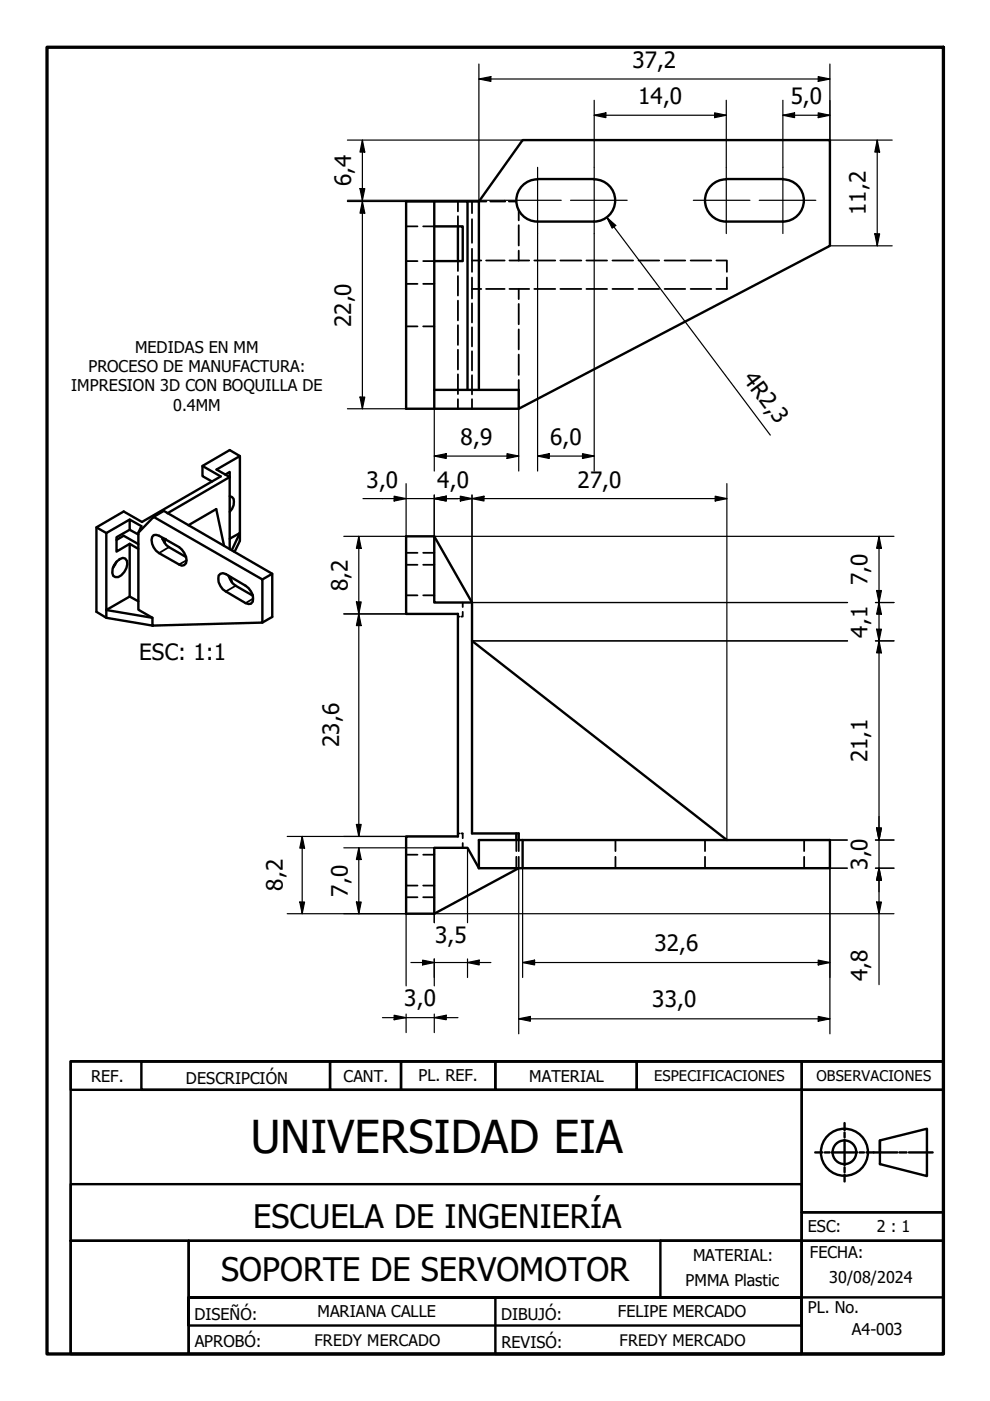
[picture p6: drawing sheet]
<svg xmlns="http://www.w3.org/2000/svg" width="210mm" height="297mm" viewBox="0 0 210 297" stroke-linecap="round" stroke-linejoin="round" font-family="sans-serif">
<!-- layer: Hidden (ISO) -->
<g fill="none" stroke="#000" stroke-width=".38">
<path d="M86.1 48h2.4M86.1 55.4h2.4M89.7 48h2.4M89.7 55.4h2.4M97.1 42.7v2.1M97.1 45.8v2.2M97.1 55.4v2.1M97.1 58.5v4.2M100.1 55.2h1.9M100.1 42.7v2.5M100.1 46.5v5M100.1 52.8v4.8"/>
<path d="M100.1 58.9v4.4M101.5 42.7h1.6M103.1 55.2h3.9M103.9 42.7h3.2M107.9 42.7h1.6M108 55.2h4.2M110 44.6v2.1M110 47.7v4.4M110 53.1v2.1M113.3 55.2h4.4M118.8 55.2h4.5M124.3 55.2h4.4"/>
<path d="M129.9 55.2h4.3M135.4 55.2h4.4M140.9 55.2h4.4M146.4 55.2h4.4M151.9 55.2h2.2v2.4M154.1 58.9v2.4h-2.2M86.1 69.2h2.4M86.1 60.2h2.4M89.7 69.2h2.4M89.7 60.2h2.4M97.1 63.7v4.2M97.1 68.9v4.2"/>
<path d="M97.1 74.2v4.1M97.1 79.4v4.2M100.1 61.3h1.9M100.1 64.3v4.1M100.1 69.4v4.1M100.1 74.5v4M100.1 79.6v4M103.1 61.3h3.9M108 61.3h4.2M110 61.3v2.1M110 64.4v4.4M110 69.8v4.3"/>
<path d="M110 75.2v4.3M113.3 61.3h4.4M118.8 61.3h4.5M124.3 61.3h4.4M129.9 61.3h4.3M135.4 61.3h4.4M140.9 61.3h4.4M146.4 61.3h4.4M97.1 84.6v2.1M100.1 84.6v2.1M110 80.6v2.1M86.1 119.7h2.4"/>
<path d="M86.1 117.2h2.4M89.7 119.7h2.4M89.7 117.2h2.4M86.1 126.2h2.4M89.7 126.2h2.4M97.1 130.7h.3M98.1 129.7v1h-.3M98.1 127.7v1M97.1 176.7h.3M97.8 176.7h.3v1M98.1 178.7v1.1M109.5 178.1v2.4"/>
<path d="M110 178.1v2.4M130.5 178.1v2.4M149.5 178.1v2.4M170.5 178.1v2.4M86.1 187.8h2.4M86.1 190.2h2.4M86.1 181.2h2.4M89.7 187.8h2.4M89.7 190.2h2.4M89.7 181.2h2.4M109.5 181.7v2.4M110 181.7v2.4"/>
<path d="M130.5 181.7v2.4M149.5 181.7v2.4M170.5 181.7v2.4"/>
</g>
<!-- layer: Visible (ISO) -->
<g fill="none" stroke="#000" stroke-width=".51">
<path d="M114 38a4.5 4.5 0 0 0-4.5 4.5 4.5 4.5 0 0 0 4.5 4.5h12M114 38h12M126 38a4.5 4.5 0 0 1 4.4 4.5 4.5 4.5 0 0 1-4.4 4.5M154 38a4.5 4.5 0 0 0-4.5 4.5 4.5 4.5 0 0 0 4.5 4.5h12M154 38h12M166 38a4.5 4.5 0 0 1 4.4 4.5 4.5 4.5 0 0 1-4.4 4.5M92.1 42.7h7v40M92.1 48h6v7.4h-6M92.1 42.7h-6v44h23.9M92.1 42.7v40M97.1 48v7.4M99.1 42.7h2.4"/>
<path d="M42.9 98.8l3.9 2.2-16.7 9.7-3.9-2.3-5.8 3.4v17.9l2.1 1.3 9.8 1.6M50.9 96.7l-2.2-1.3-5.8 3.4v2.2l2.1 1.1M101.5 82.7v-40l9.3-13h65.2v22.4l-66 34.6v-4h-17.9v4M20.4 111.8l2.1 1.2M22.5 113v16.3l5-2.8M24.7 119.1l-.8 1.3M24.7 114.5l1.5-.9 3.1 1.8M24.8 119l.6-.5 .6-.2 .5 .1a2.17 2.17 0 0 1-.1 2.9l-.7 .7-.6 .4h-.7l-.4-.3a2.79 2.79 0 0 1 .8-3.1zM27.5 112.3l-2.8 1.6v3.1l2.8-1.7M27.5 110.2l-5 2.8M29.3 113l.7-1.4-2.5-1.4v2.1l1.8 1M29.3 116.4l-1.8-1.1v11.2"/>
<path d="M32.6 109.6l23 13.3v9.1l-23.3 .6v-1.6l-3-1.7v-16.3zM32.6 113.5l.5-.1 .6 .2 4.3 2.4a3.5 3.5 0 0 1 1.4 3.4l-.3 .4-.6 .1-4.8-2.6a3.2 3.2 0 0 1-1.4-3.5zM32.6 109.6l2.1-1.3 23 13.4v9.1l-2.1 1.2M34.6 114.1l-.2 .1 .8 1.4 4.2 2.5M34.9 114.3v.8M39.9 111.4l5.9-3.5 1.7 7.8M47.8 100.6l.9-.5v1l-13.2 7.7M48.7 114.2l2.2-1.2v-16.3l-5 2.9 2.8 1.5v15.3M48.7 105.2l.5 .2a2.26 2.26 0 0 1-.5 3.1M49.1 116.6l1.8-3.6v1.7l-1.2 2.3M92.1 113.7v14h8M92.1 113.7h-6v16.5h11v47.1h-11v16.4h6"/>
<path d="M92.1 113.7l8 14M22.5 131v-1.7l9.8 1.7M27.5 126.5l1.8 1M46.7 121.7l.5-.2 .7 .2 4.2 2.5a3.4 3.4 0 0 1 1.5 3.4l-.4 .4-.5 .1-.6-.2-4.2-2.5a3.2 3.2 0 0 1-1.5-3.4zM48.5 122.1l.8 1.6 4.3 2.6M48.9 122.4l.2 1M57.7 121.7l-2.1 1.2M100.1 127.7v49h9.9v1.4M100.1 135.9l54 42.2M101.5 178.1h74.5v6h-74.5zM109.5 176.7v1.4M110.8 178.1v6"/>
<path d="M101.5 184.1l-2.4-4.3h-7v13.9M110 184.1l-17.9 9.6"/>
</g>
<circle cx="34.9" cy="114.3" r=".25" fill="#000"/>
<!-- layer: Visible Narrow (ISO) -->
<path d="M35.8 116l-2.1 1.3M39.6 118.8l-1.6 .9M50 124.2l-2.1 1.2M53.7 126.9l-1.6 1" fill="none" stroke="#000" stroke-width=".38"/>
<!-- layer: Border (ANSI) -->
<path d="M10 10h190v277.1h-190z" fill="none" stroke="#000" stroke-width=".7"/>
<!-- layer: Title (ANSI) -->
<g fill="none" stroke="#000" stroke-width=".51">
<path d="M15 225h185v6.1h-185zM15 225h185v62.1h-185zM30 225h40v6.1h-40zM70 225h15v6.1h-15zM85 225h20v6.1h-20zM105 225h30v6.1h-30zM135 225h35v6.1h-35zM170 231.1h30v25.9h-30zM170 225h30v62.1h-30zM179.1 238.1v1.5M15 251.1h155v12h-155zM170 257h30v6.1h-30z"/>
<path d="M172.8 244.3h1.6M174.9 244.3h1M176.3 244.3h5.4M179.1 240.1v1.1M179.1 241.7v5.4M179.1 247.5v1M179.1 249v1.5M182.2 244.3h1M183.7 244.3h6.5M186.6 241.8l9.9-2.5v10.1l-9.9-2.6zM186.6 241.8v2.5M190.7 244.3h1.5"/>
<path d="M192.7 244.3h5M15 263.1h25v24h-25zM40 263.1h130v12h-130zM40 275.1h130v5.9h-130v-5.9h130v12h-130zM105 275.1h65v12h-65zM140 263.1h30v12h-30zM170 263.1h30v12h-30z"/>
<circle cx="179" cy="244.3" r="5"/>
<circle cx="179" cy="244.3" r="2.51"/>
</g>
<!-- layer: Dimension (ISO) -->
<g fill="none" stroke="#000" stroke-width=".25">
<path d="M101.5 16.7l2.6-.5v1.1zM101.5 16.7h74.5M101.5 13.6v29.1M173.5 16.2l2.5 .5-2.5 .6zM176 13.6v16.1h13.2M73.7 29.7h37.1M76.3 40h1l-.5 2.5zM76.8 29.7l.5 2.5h-1zM76.8 29.7v12.8M126 24.4l2.5-.5v1zM126 21.3v14.2M126 24.4h28"/>
<path d="M151.5 23.9l2.5 .5-2.5 .5zM154 21.3v14.2M166 24.4l2.5-.5v1zM166 24.4h10M166 21.3v14.2M173.5 23.9l2.5 .5-2.5 .5zM186 29.7l.5 2.5h-1zM186 29.7v22.4M73.7 42.5h33.3M73.7 42.7h12.4M76.8 42.7l.5 2.5h-1zM76.8 42.7v44"/>
<path d="M114 49.5v50.4M126 49.5v50.4M128.7 46.1l1.9 1.7-.8 .6zM128.7 46.1l34.6 46.2M176 52.1h13.2M185.5 49.6h1l-.5 2.5zM73.7 86.7h12.4M76.3 84.2h1l-.5 2.5zM92.1 96.7l2.5-.5v1zM92.1 86.7v13.2M92.1 96.7h17.9M107.5 96.2l2.5 .5-2.5 .5z"/>
<path d="M110 86.7v13.2M114 96.7l2.5-.5v1zM114 96.7h12M123.5 96.2l2.5 .5-2.5 .5zM76.1 113.7l.5 2.6h-1zM76.1 113.7v63.6M77 105.7h77.1M83.6 105.2l2.5 .5-2.5 .5zM86.1 102.5v11.2h-13.2M92.1 105.7l2.5-.5v1zM92.1 113.7h97.4M92.1 105v22.7"/>
<path d="M97.6 105.2l2.5 .5-2.5 .5zM100.1 105.7l2.5-.5v1zM100.1 105v30.9h79.6M151.6 105.2l2.5 .5-2.5 .5zM154.1 102.5v75.6h25.5M186.4 113.7l.5 2.6h-1zM186.4 113.7v95.1M72.9 130.2h24.2M75.6 127.6h1l-.5 2.6zM76.1 130.2l.5 2.4h-1zM100.1 127.7h79.6M185.6 127.7h3.9"/>
<path d="M185.6 135.9h3.9M185.9 125.2h1l-.5 2.5zM185.9 133.4h1l-.5 2.5zM186.4 135.9l.5 2.5h-1zM186.4 127.7l.5 2.5h-1zM60.9 177.3h36.2M64.1 177.3l.5 2.5h-1zM64.1 177.3v16.4M72.9 179.8h19.2v15.8M75.6 174.8h1l-.5 2.5zM76.1 179.8l.5 2.4h-1zM76.1 179.8v13.9"/>
<path d="M99.1 179.8v15.8M185.6 178.1h3.9M185.9 175.6h1l-.5 2.5zM60.9 193.7h25.2v15.3M63.6 191.2h1l-.5 2.5zM75.6 191.2h1l-.5 2.5zM92.1 193.7h97.4M110.8 184.1v23.1M176 184.1v35.1M179.6 184.1h-69.6v35.1M185.6 184.1h3.9M185.9 191.2h1l-.5 2.5z"/>
<path d="M186.4 184.1l.5 2.5h-1zM81.1 215.8h16M83.6 215.3l2.5 .5-2.5 .4zM86.1 215v3.9M87.1 204.1h17M89.6 203.6l2.5 .5-2.5 .5zM92.1 215.8l2.5-.5v.9zM92.1 203.3v5.7M92.1 215v3.9M99.1 204.1l2.5-.5v1zM99.1 203.3v3.9M110 216l2.5-.5v1z"/>
<path d="M110 216h66M110.8 204.1l2.5-.5v1zM110.8 204.1h65.2M173.5 215.5l2.5 .5-2.5 .5zM173.5 203.6l2.5 .5-2.5 .5z"/>
</g>
<g fill="#000">
<path d="M101.5 16.7l2.6-.5v1.1zM173.5 16.2l2.5 .5-2.5 .6zM76.3 40h1l-.5 2.5zM76.8 29.7l.5 2.5h-1zM126 24.4l2.5-.5v1zM151.5 23.9l2.5 .5-2.5 .5zM166 24.4l2.5-.5v1zM173.5 23.9l2.5 .5-2.5 .5zM186 29.7l.5 2.5h-1zM76.8 42.7l.5 2.5h-1zM128.7 46.1l1.9 1.7-.8 .6zM185.5 49.6h1l-.5 2.5z"/>
<path d="M76.3 84.2h1l-.5 2.5zM92.1 96.7l2.5-.5v1zM107.5 96.2l2.5 .5-2.5 .5zM114 96.7l2.5-.5v1zM123.5 96.2l2.5 .5-2.5 .5zM76.1 113.7l.5 2.6h-1zM83.6 105.2l2.5 .5-2.5 .5zM92.1 105.7l2.5-.5v1zM97.6 105.2l2.5 .5-2.5 .5zM100.1 105.7l2.5-.5v1zM151.6 105.2l2.5 .5-2.5 .5zM186.4 113.7l.5 2.6h-1z"/>
<path d="M75.6 127.6h1l-.5 2.6zM76.1 130.2l.5 2.4h-1zM185.9 125.2h1l-.5 2.5zM185.9 133.4h1l-.5 2.5zM186.4 135.9l.5 2.5h-1zM186.4 127.7l.5 2.5h-1zM64.1 177.3l.5 2.5h-1zM75.6 174.8h1l-.5 2.5zM185.9 175.6h1l-.5 2.5zM63.6 191.2h1l-.5 2.5zM75.6 191.2h1l-.5 2.5zM76.1 179.8l.5 2.4h-1z"/>
<path d="M185.9 191.2h1l-.5 2.5zM186.4 184.1l.5 2.5h-1zM83.6 215.3l2.5 .5-2.5 .4zM89.6 203.6l2.5 .5-2.5 .5zM92.1 215.8l2.5-.5v.9zM99.1 204.1l2.5-.5v1zM110 216l2.5-.5v1zM110.8 204.1l2.5-.5v1zM173.5 215.5l2.5 .5-2.5 .5zM173.5 203.6l2.5 .5-2.5 .5z"/>
</g>
<!-- layer: Center Mark (ISO) -->
<path d="M114 35.5v14M126 35.5v14M154 35.5v14M166 35.5v14M107 42.5h12M121 42.5h12M147 42.5h12M161 42.5h12" fill="none" stroke="#000" stroke-width=".25"/>
<text font-size="9.6" x="53.1" y="244.5">UNIVERSIDAD EIA</text>
<g font-size="6.9">
<text x="53.7" y="260.3">ESCUELA DE INGENIERÍA</text>
<text x="46.9" y="271.5">SOPORTE DE SERVOMOTOR</text>
</g>
<g font-size="4.8">
<text x="134.1" y="14.3">37,2</text>
<text x="135.3" y="22">14,0</text>
<text x="167.6" y="22">5,0</text>
<text x="74.4" y="39.5" transform="rotate(-90 74.4 39.5)">6,4</text>
<text x="183.6" y="45.6" transform="rotate(-90 183.6 45.6)">11,2</text>
<text x="74.4" y="69.4" transform="rotate(-90 74.4 69.4)">22,0</text>
<text x="157.4" y="80.3" transform="rotate(53 157.4 80.3)">4R2,3</text>
<text x="97.7" y="94.3">8,9</text>
<text x="116.6" y="94.3">6,0</text>
<text x="77.7" y="103.4">3,0</text>
<text x="92.7" y="103.4">4,0</text>
<text x="122.4" y="103.4">27,0</text>
<text x="73.7" y="125.3" transform="rotate(-90 73.7 125.3)">8,2</text>
<text x="184" y="124.1" transform="rotate(-90 184 124.1)">7,0</text>
<text x="184" y="135.2" transform="rotate(-90 184 135.2)">4,1</text>
<text x="29.5" y="139.9">ESC: 1:1</text>
<text x="71.9" y="158.4" transform="rotate(-90 71.9 158.4)">23,6</text>
<text x="184" y="161.7" transform="rotate(-90 184 161.7)">21,1</text>
<text x="184" y="184.5" transform="rotate(-90 184 184.5)">3,0</text>
<text x="59.9" y="188.9" transform="rotate(-90 59.9 188.9)">8,2</text>
<text x="73.7" y="190.1" transform="rotate(-90 73.7 190.1)">7,0</text>
<text x="92.3" y="199.9">3,5</text>
<text x="138.7" y="201.7">32,6</text>
<text x="184" y="208" transform="rotate(-90 184 208)">4,8</text>
<text x="85.7" y="213.3">3,0</text>
<text x="138.3" y="213.6">33,0</text>
</g>
<g font-size="3.4">
<text x="28.6" y="74.8">MEDIDAS EN MM</text>
<text x="15.1" y="83">IMPRESION 3D CON BOQUILLA DE</text>
<text x="18.7" y="78.9">PROCESO DE MANUFACTURA:</text>
<text x="36.7" y="87.1">0.4MM</text>
<text x="19.3" y="229.5">REF.</text>
<text x="39.4" y="229.9">DESCRIPCIÓN</text>
<text x="72.8" y="229.5">CANT.</text>
<text x="88.7" y="229.3">PL. REF.</text>
<text x="112.2" y="229.3">MATERIAL</text>
<text x="171.3" y="261.2">ESC:</text>
<text x="185.9" y="261.2">2 : 1</text>
<text x="146.9" y="267.4">MATERIAL:</text>
<text x="171.7" y="266.6">FECHA:</text>
<text x="145.4" y="272.7">PMMA Plastic</text>
<text x="175.8" y="272">30/08/2024</text>
<text x="41.2" y="279.9">DISEÑÓ:</text>
<text x="67.3" y="279.3">MARIANA CALLE</text>
<text x="106.2" y="279.8">DIBUJÓ:</text>
<text x="131" y="279.3">FELIPE MERCADO</text>
<text x="171.3" y="278.3">PL. No.</text>
<text x="41.3" y="285.7">APROBÓ:</text>
<text x="66.7" y="285.4">FREDY MERCADO</text>
<text x="106.3" y="285.7">REVISÓ:</text>
<text x="131.4" y="285.5">FREDY MERCADO</text>
<text x="180.6" y="283">A4-003</text>
</g>
<g font-size="3.1">
<text x="138.7" y="229.2">ESPECIFICACIONES</text>
<text x="173.1" y="229.3">OBSERVACIONES</text>
</g>
</svg>
